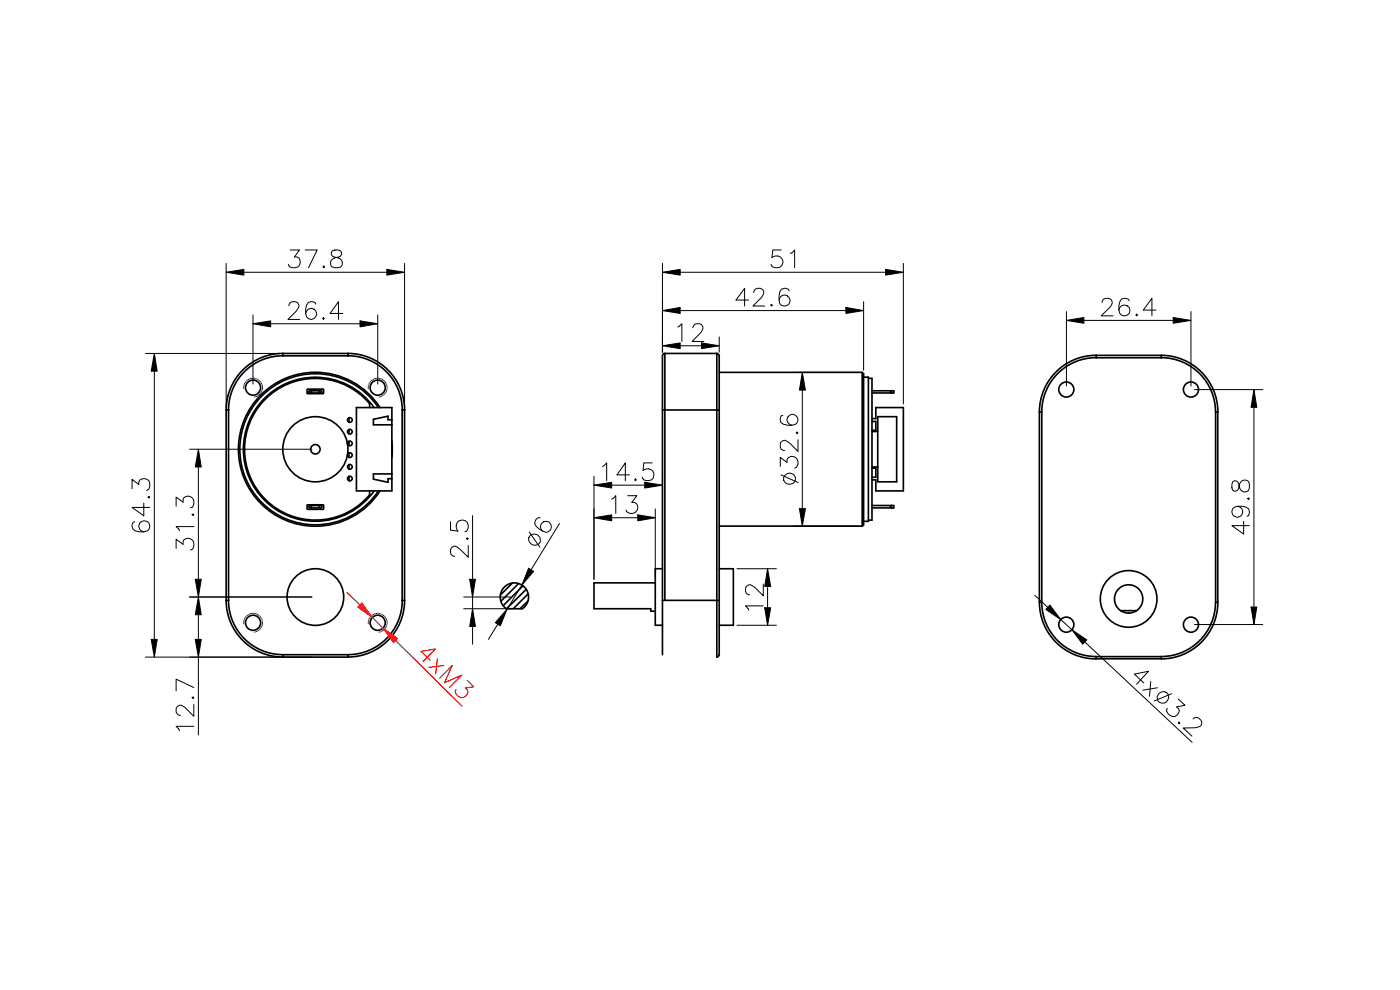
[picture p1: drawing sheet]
<svg xmlns="http://www.w3.org/2000/svg" width="297mm" height="210mm" viewBox="0 0 297 210" stroke-linecap="round" stroke-linejoin="round" font-family="sans-serif">
<g fill="none" stroke="#000" stroke-width=".35">
<path d="M60 75a12 12 0 0 0-12 12M60 75.5a11.5 11.5 0 0 0-11.5 11.5M73.8 75.5a11.5 11.5 0 0 1 11.5 11.5M73.8 75a12 12 0 0 1 12 12M73.8 75h-13.8v.5h13.8M73.8 75v.5M141 75l-.4 .2-.1 .3v63.4M141 75h11.1M141 75v52.3M152.1 75h.2l.3 .5M152.1 75v64.4l.2-.1 .3-.4M152.6 75.5v63.4"/>
<path d="M152.6 79h30.3M182.9 79l.3 .3v32l-.3 .3M182.9 79v32.6M232.5 75.4a12 12 0 0 0-12 12M232.5 75.9a11.5 11.5 0 0 0-11.5 11.5M232.5 75.4h13.9M232.5 75.4v.5h13.9v-.5M246.3 75.9a11.5 11.5 0 0 1 11.6 11.5M246.3 75.4a12 12 0 0 1 12.1 12M48 87v40.3M48 87h.5M48.5 87v40.3"/>
<path d="M65.1 82.6v.8M65.3 83.5h3.3M65.3 82.5h3.3M65.6 83l2.5-.1 .2 .2-.2 .3h-2.3l-.3-.3zM66.1 82.9v.5M67.7 82.9v.5M68.7 82.6v.8M74 88.6v1M74 91.1v.9M74 93.6v.9M74 96.1v.9M74 98.5v1"/>
<path d="M75.6 86.5h7.5v17.6h-7.5zM78.4 85.6v.9M78.4 85.7a15 15 0 0 0-21.8-1.3 15 15 0 0 0 0 21.8 15 15 0 0 0 21.8-1.3M79.4 86.5a15.3 15.3 0 0 0-22.7-2.6 15.3 15.3 0 0 0 0 22.8 15.3 15.3 0 0 0 22.7-2.6M80.3 86.5a16 16 0 0 0-23.9-3.3 16 16 0 0 0 0 24.2 16 16 0 0 0 23.9-3.3M80.6 86.5a16.3 16.3 0 0 0-24.4-3.5 16.3 16.3 0 0 0 0 24.6 16.3 16.3 0 0 0 24.4-3.5M83.1 93.5v3.6M83.1 89h-.8v-.7l-3.1 .6v1.2h3.9M85.3 87v40.3M85.3 87h.5M85.8 87v40.3M140.5 87h12.1"/>
<path d="M183.2 80h1v30.6h-1M184.2 80.3h.8v30h-.8M185 82.9h4.6v.5h-4.6M185 88.8h.8v-2.3h5.8v17.6h-5.8v-2.3h-.8M185 91.5h1.2M185 89.4h.8v1.9h-.8M185 99.3h.8v1.9h-.8M185 99.1h1.2M186.2 88.4h4v13.8h-4zM189.2 82.9l-.3 .2 .3 .3M220.5 87.4h.5v40.4h-.5zM65.1 107.2v.7"/>
<path d="M65.3 108h3.3M65.3 107.1h3.3M65.6 107.3l2.5-.1 .2 .3-.2 .2h-2.3l-.3-.2zM66.1 107.2v.5M67.7 107.2v.5M68.7 107.2v.7M74 101v.9M78.4 104.1v.8M83.1 100.5h-3.9v1.1l3.1 .7v-.8h.8M152.6 111.6h30.3M185 107.2h4.6v.5h-4.6M189.2 107.2l-.3 .3 .3 .2"/>
<path d="M48 127.3a12 12 0 0 0 12 12.1M48 127.3h.5M48.5 127.3a11.5 11.5 0 0 0 11.5 11.6M60 138.9h13.8v.5h-13.8zM85.3 127.3h.5M85.3 127.3a11.5 11.5 0 0 1-11.5 11.6M85.8 127.3a12 12 0 0 1-12 12.1M106.9 124.6a3 3 0 0 1 4.5 .1 3 3 0 0 1-.6 4.5l-3.3-.1a2.97 2.97 0 0 1-.6-4.5zM108.7 123.7l-2.6 2.5M110 123.8l-3.8 3.8M111 124.2l-4.2 4.3M111.6 125l-4.1 4.1"/>
<path d="M112 126l-3.1 3.1M112 127.5l-1.7 1.6M139 123.6h-13v5.5h12v.5h1M140.5 127.3h12.1M140.5 120.6h-1.5v12h1.5M152.6 120.6h3v12h-3M220.5 127.7a12 12 0 0 0 12 12.1M221 127.7a11.5 11.5 0 0 0 11.5 11.6M232.5 139.3v.4M237.8 129.5h3.3M257.9 127.7a11.5 11.5 0 0 1-11.6 11.6h-13.8M257.9 127.8v-40.4h.4v40.4"/>
<path d="M257.9 127.8h.4M258.4 127.7a12 12 0 0 1-12.1 12.1l-13.8-.1"/>
<circle cx="53.7" cy="82.2" r="1.6"/>
<circle cx="66.9" cy="95.3" r="6.9"/>
<circle cx="66.9" cy="95.3" r="1"/>
<circle cx="74.2" cy="96.5" r=".5"/>
<circle cx="74.2" cy="91.6" r=".5"/>
<circle cx="74.2" cy="94.1" r=".5"/>
<circle cx="74.2" cy="89.1" r=".5"/>
<circle cx="74.2" cy="99" r=".5"/>
<circle cx="80.1" cy="82.2" r="1.6"/>
<circle cx="226.2" cy="82.6" r="1.6"/>
<circle cx="252.7" cy="82.6" r="1.6"/>
<circle cx="74.2" cy="101.5" r=".5"/>
<circle cx="53.7" cy="132.1" r="1.6"/>
<circle cx="66.9" cy="126.6" r="6"/>
<circle cx="80.1" cy="132.1" r="1.6"/>
<circle cx="226.2" cy="132.5" r="1.6"/>
<circle cx="239.4" cy="127" r="6"/>
<circle cx="239.4" cy="127" r="3"/>
<circle cx="252.7" cy="132.5" r="1.6"/>
</g>
<path d="M65.2 83.4l.1 .1M65.3 82.5l-.1 .1M68.6 82.5l.1 .1M68.7 83.4l-.1 .1M65.2 108l.1 .1M65.3 107.1l-.1 .1M68.6 107.1l.1 .1M68.7 108l-.1 .1" fill="none" stroke="#000" stroke-width=".21"/>
<!-- layer: Layer0000 -->
<path d="M51.7 82.5a2 2 0 0 1 1.7-2.3 2 2 0 0 1 2.3 1.8 2 2 0 0 1-1.8 2.2M78.1 82.5a2 2 0 0 1 1.8-2.3 2 2 0 0 1 2.2 1.8 2 2 0 0 1-1.7 2.2M51.7 132.3a2 2 0 0 1 1.7-2.2 2 2 0 0 1 2.3 1.8 2 2 0 0 1-1.8 2.2M78.1 132.3a2 2 0 0 1 1.8-2.2 2 2 0 0 1 2.2 1.8 2 2 0 0 1-1.7 2.2" fill="none" stroke="#00f" stroke-width=".21"/>
<g fill="none" stroke="#000" stroke-width=".21">
<path d="M140.5 57.8l3.8-.7v1.3zM140.5 55.9v18.8M144.3 57.8h43.6M187.9 57.1l3.7 .7-3.7 .6zM191.6 55.9v29.8M30.9 75h28.4M32.7 75l.6 3.7h-1.2zM32.7 78.7v56.9M53.7 68.7l3.7-.6v1.2zM53.7 66.8v14.7M57.4 68.7h19M76.4 68.1l3.7 .6-3.7 .6z"/>
<path d="M80.1 66.8v14.7M140.5 73.3l3.8-.6v1.3zM140.5 65.9l3.8-.7v1.3zM144.3 65.9h35.1M148.8 72.7l3.8 .6-3.8 .7zM152.6 71.5v3.2M168.3 79h13.8M170.2 79l.7 3.7h-1.3zM179.4 65.2l3.8 .7-3.8 .6zM183.2 64v14.5M226.2 68l3.7-.6v1.2zM226.2 66.1v15.8"/>
<path d="M229.9 68h19M248.9 67.4l3.8 .6-3.8 .6zM252.7 66.1v15.8M40.2 95.3h26M42.1 95.3l.6 3.8h-1.3zM42.1 99.1v23.8M170.2 82.7v25.2M253.4 82.6h14.5M266 82.6l.6 3.8h-1.2zM266 86.4v42.4M100.3 109.4v13.5M118.7 111l-6.1 9.9"/>
<path d="M126 109.8l3.8-.6v1.3zM126 101v21.9M135.3 109.2l3.7 .6-3.7 .7zM139 107.9v15M140.5 101v18.9M168.3 111.6h13.8M169.6 107.9h1.3l-.7 3.7zM30.9 139.4h35.3M32.1 135.6h1.2l-.6 3.8zM40.2 126.6h26M41.4 122.9h1.3l-.6 3.7zM41.4 135.6h1.3l-.6 3.8z"/>
<path d="M42.1 126.6l.6 3.8h-1.3zM42.1 130.4v5.2M42.1 139.4v16.5M98.4 126.6h10M98.4 129.1h10M99.6 122.9h1.3l-.6 3.7zM100.3 129.1l.6 3.8h-1.3zM100.3 126.6v2.5M100.3 132.9v3.7M105.6 132.4l-2 3.2M107.6 129.2l-1.5 3.5-1-.6zM110.7 124.1l-3.1 5.1"/>
<path d="M112.1 120.5l1.1 .7-2.5 2.9zM156.3 120.6h8.4M156.3 132.6h8.4M162.2 128.9h1.3l-.7 3.7zM162.8 120.6l.7 3.8h-1.3zM253.4 132.5h14.5M265.4 128.8h1.2l-.6 3.7z"/>
</g>
<g fill="#000">
<path d="M140.5 57.8l3.8-.7v1.3zM187.9 57.1l3.7 .7-3.7 .6zM32.7 75l.6 3.7h-1.2zM53.7 68.7l3.7-.6v1.2zM76.4 68.1l3.7 .6-3.7 .6zM140.5 73.3l3.8-.6v1.3zM140.5 65.9l3.8-.7v1.3zM148.8 72.7l3.8 .6-3.8 .7zM170.2 79l.7 3.7h-1.3zM179.4 65.2l3.8 .7-3.8 .6zM226.2 68l3.7-.6v1.2zM248.9 67.4l3.8 .6-3.8 .6z"/>
<path d="M42.1 95.3l.6 3.8h-1.3zM266 82.6l.6 3.8h-1.2zM126 109.8l3.8-.6v1.3zM135.3 109.2l3.7 .6-3.7 .7zM169.6 107.9h1.3l-.7 3.7zM32.1 135.6h1.2l-.6 3.8zM41.4 122.9h1.3l-.6 3.7zM41.4 135.6h1.3l-.6 3.8zM42.1 126.6l.6 3.8h-1.3zM99.6 122.9h1.3l-.6 3.7zM100.3 129.1l.6 3.8h-1.3zM107.6 129.2l-1.5 3.5-1-.6z"/>
<path d="M112.1 120.5l1.1 .7-2.5 2.9zM162.2 128.9h1.3l-.7 3.7zM162.8 120.6l.7 3.8h-1.3zM265.4 128.8h1.2l-.6 3.7z"/>
</g>
<path d="M73.6 125.7l2.7 2.6M79 131l2.3 2.2M83.9 135.9l14.1 13.9" fill="none" stroke="#f00" stroke-width=".25"/>
<path d="M75.9 128.8l.9-.9 2.2 3.1z" fill="none" stroke="#f00" stroke-width=".21"/>
<path d="M75.9 128.8l.9-.9 2.2 3.1z" fill="#f00"/>
<path d="M81.3 133.2l3.1 2.2-.9 .9z" fill="none" stroke="#f00" stroke-width=".21"/>
<path d="M81.3 133.2l3.1 2.2-.9 .9z" fill="#f00"/>
<path d="M48 57.8l3.7-.7v1.3zM48 55.9v30.4M51.7 57.8h30.4M82.1 57.1l3.7 .7-3.7 .6zM85.8 55.9v30.4M219.5 126.3l2.8 2.5M222.7 128.4l2.3 3-3.1-2.1zM225 131.4l2.4 2.2M227.4 133.6l3.2 2.1-.9 .9zM230.1 136.2l22.8 21.3" fill="none" stroke="#000" stroke-width=".21"/>
<path d="M48 57.8l3.7-.7v1.3zM82.1 57.1l3.7 .7-3.7 .6zM222.7 128.4l2.3 3-3.1-2.1zM227.4 133.6l3.2 2.1-.9 .9z" fill="#000"/>
<g font-size="5.2">
<text x="60.6" y="56.8">37.8</text>
<text x="163" y="56.8">51</text>
<text x="155.6" y="64.9">42.6</text>
<text x="60.6" y="67.8">26.4</text>
<text x="233.1" y="67">26.4</text>
<text x="142.7" y="72.4">12</text>
<text x="126.8" y="101.9">14.5</text>
<text x="169.3" y="103.3" transform="rotate(-90 169.3 103.3)">Ø32.6</text>
<text x="31.8" y="113.5" transform="rotate(-90 31.8 113.5)">64.3</text>
<text x="128.7" y="108.9">13</text>
<text x="265" y="113.8" transform="rotate(-90 265 113.8)">49.8</text>
<text x="41.1" y="117.2" transform="rotate(-90 41.1 117.2)">31.3</text>
<text x="99.3" y="118.7" transform="rotate(-90 99.3 118.7)">2.5</text>
<text x="114" y="116.8" transform="rotate(-58 114 116.8)">Ø6</text>
<text x="161.9" y="130.5" transform="rotate(-90 161.9 130.5)">12</text>
<text x="239.4" y="143.6" transform="rotate(43 239.4 143.6)">4xØ3.2</text>
<text x="41.1" y="156.1" transform="rotate(-90 41.1 156.1)">12.7</text>
</g>
<text font-size="5.2" fill="#f00" x="88.1" y="138.7" transform="rotate(45 88.1 138.7)">4xM3</text>
</svg>
